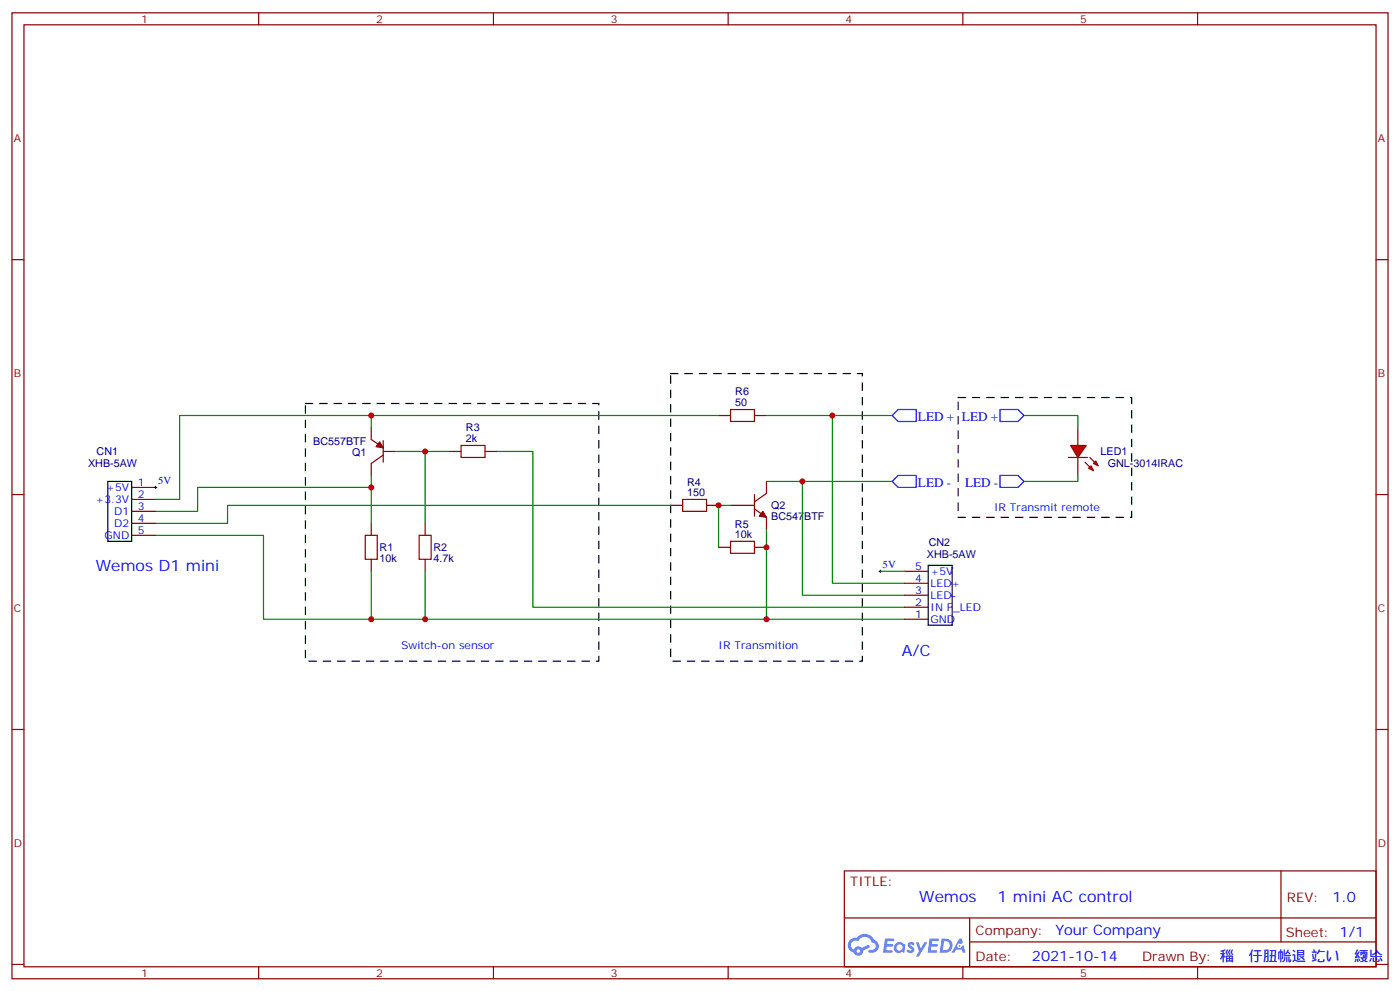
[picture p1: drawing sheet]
<svg xmlns="http://www.w3.org/2000/svg" width="412mm" height="292mm" viewBox="0 0 412 292" stroke-linecap="round" stroke-linejoin="round" font-family="sans-serif">
<g fill="none" stroke="#870000" stroke-width=".35">
<path d="M3.5 3.8h405.4v284.3h-405.4zM7.1 7.3h398.2v277.3h-398.2zM76.2 3.8v3.5M145.3 3.8v3.5M214.5 3.8v3.5M283.6 3.8v3.5M352.8 3.8v3.5M3.5 76.4h3.6M405.3 76.4h3.6M3.5 145.6h3.6M405.3 145.6h3.6M3.5 214.7h3.6"/>
<path d="M405.3 214.7h3.6M248.7 256.4h156.6v28.2h-156.6zM377.3 256.4v20.9M248.7 270.2h156.5M285.6 277.3h119.6M285.6 270.2v14.1M3.5 283.9h3.6M76.2 284.6v3.5M145.3 284.6v3.5M214.5 284.6v3.5M283.6 284.6v3.5M352.8 284.6v3.5"/>
<path d="M405.3 283.9h3.6"/>
</g>
<g fill="#5487ff">
<path d="M267.7 277.5a1.22 1.22 0 0 1 1.7 .3l-.4 .6a.47 .47 0 0 0-.3-.4 .47 .47 0 0 0-.5 .2l.1 .2a1.14 1.14 0 0 1 .8 1.7 1.14 1.14 0 0 1-1.9 0l-.2-.2 .5-.5 .7 .4a.29 .29 0 0 0 .3-.2 .29 .29 0 0 0-.2-.4 1.04 1.04 0 0 1-.6-1.7z"/>
<path d="M260.7 276.3h2.4l.3 .2-.2 .5h-1.8l-.1 .9h1.5l.3 .4-.3 .3h-1.6l-.2 1.1 1.7 .1 .2 .3-.2 .3h-2.6z"/>
<path d="M273.8 276.3h2.4l.3 .2-.1 .5h-1.8l-.2 .9h1.6l.3 .4-.4 .3h-1.6l-.1 1.1 1.7 .1 .2 .3-.2 .3h-2.6z"/>
<path d="M282.6 276.3h.7l.3 1.2-.6 .4a.69 .69 0 0 0-1 .2 .69 .69 0 0 0 .4 1 .69 .69 0 0 0 .9-.6l.5-.3 .6 2.2h-.8l-.2-.8h-1.8l-.5 .8h-.8z"/>
<path d="M269.8 277.4h.8l.6 1.8 1.1-1.8h.9l-2.6 4.2h-.8l.9-1.6z"/>
<path d="M277.4 276.3l-.6 4.1h1.3a2.11 2.11 0 0 0 2.5-2.1 2.11 2.11 0 0 0-2.5-2zM278.1 277a1.39 1.39 0 0 1 1.7 1.4 1.39 1.39 0 0 1-1.8 1.3h-.3z"/>
<path d="M263.7 277.9a1.54 1.54 0 0 0-.1 2.2 1.54 1.54 0 0 0 2.2 .1l.6 .2 .3-2.3-.2-.2h-.4a1.49 1.49 0 0 0-2.4 0zM264 278.9a.94 .94 0 0 1 1.8 0 .94 .94 0 0 1-1.8 0z"/>
<path d="M250.4 276.7a2.18 2.18 0 0 0 1.1 3.7 1.44 1.44 0 0 0 1.6 .9 1.44 1.44 0 0 0 1.2-1.5l2-1-.5-.7-1.9 .9a1.47 1.47 0 0 0-2.4 .5 1.39 1.39 0 0 1-.7-2 1.39 1.39 0 0 1 2-.4 2.12 2.12 0 0 1 2.2-1.3 2.12 2.12 0 0 1 1.9 1.7 1.14 1.14 0 0 1 1.1 1.4 1.14 1.14 0 0 1-1.7 .7 .43 .43 0 0 0-.5 .4 .43 .43 0 0 0 .4 .5 1.98 1.98 0 0 0 2.5-1.3 1.98 1.98 0 0 0-1.2-2.5 3.1 3.1 0 0 0-5.3-.7l-.9 .1zM252.3 280a.55 .55 0 0 1 1.1 0 .55 .55 0 0 1-1.1 0z"/>
<circle cx="282.6" cy="278.4" r=".26"/>
</g>
<path d="M135.8 131.1h7.1v3.6h-7.1zM215.2 120.5h7v3.6h-7zM107.6 157.6h3.5v7h-3.5zM123.5 157.6h3.5v7h-3.5zM201.1 147h7v3.5h-7zM215.2 159.3h7v3.6h-7z" fill="none" stroke="#a10000" stroke-width=".35"/>
<g fill="none" stroke="#870000" stroke-width=".35">
<path d="M109.4 125.8v3.6l3.5 2.4M112.9 133.9l-3.5 2.5v3.5M112.9 132.9h3.5M112.9 129.7v6.4M132.3 132.9h3.5M142.9 132.9h3.5M211.7 122.3h3.5M222.2 122.3h3.6M109.4 154.1v3.5M125.2 154.1v3.5M197.6 148.8h3.5M208.1 148.8h3.6"/>
<path d="M215.2 148.8h7M222.2 149.8l3.6 2.5v3.5M222.2 145.6v6.3M225.8 141.7v3.5l-3.6 2.5M109.4 164.6v3.6M125.2 164.6v3.6M211.7 161.1h3.5M222.2 161.1h3.6"/>
</g>
<g fill="#870000" stroke="#870000" stroke-width=".35">
<path d="M224.7 150.5l1.1 1.8-2.1-.4z"/>
<path d="M111.8 130.1l1.1 1.7-2.1-.3z"/>
</g>
<path d="M215.2 148.8h-3.5v12.3" fill="none" stroke="#008700" stroke-width=".35"/>
<path d="M262.8 122.3l1.8-1.8h5.3v3.6h-5.3zM264.6 139.9h5.3v3.6h-5.3l-1.8-1.8z" fill="none" stroke="#00f" stroke-width=".35"/>
<g fill="#f00" stroke="#870000" stroke-width=".35">
<path d="M315.4 131.1h4.6l-2.5 3.6z"/>
<path d="M314.7 134.7h5.6z"/>
</g>
<g fill="#870000" stroke="#870000" stroke-width=".35">
<path d="M321 134.7l1.4 1.4z"/>
<path d="M319.6 136.1l1.4 1.4z"/>
</g>
<g fill="#f00" stroke="#870000" stroke-width=".35">
<path d="M322.1 136.4l.7-.7 .7 1.4z"/>
<path d="M320.7 137.8l.7-.7 .7 1.4z"/>
</g>
<path d="M317.5 125.8v5.3M317.5 134.7v5.2M38.8 143.5h7.1M38.8 147h7.1M38.8 150.5h7.1M38.8 154.1h7.1M38.8 157.6h7.1M266.3 178.8h7.1M266.3 175.2h7.1M266.3 171.7h7.1M266.3 168.2h7.1M266.3 182.3h7.1" fill="none" stroke="#870000" stroke-width=".35"/>
<path d="M294.6 139.9h5.3l1.7 1.8-1.7 1.8h-5.3zM294.6 120.5h5.3l1.7 1.8-1.7 1.8h-5.3z" fill="none" stroke="#00f" stroke-width=".35"/>
<g fill="none" stroke="#008700" stroke-width=".35">
<path d="M109.4 122.3v3.5M109.4 139.9v14.2M116.4 132.9h15.9M125.2 132.9v21.2M146.4 132.9h10.6v45.9h109.3M211.7 122.3h-158.8v24.7h-7M225.8 122.3h37M245.2 122.3v49.4h21.1M301.6 122.3h15.9v3.5M317.5 139.9v1.8h-15.9M45.9 157.6h31.7v24.7h188.7M109.4 143.5h-51.2v7h-12.3"/>
<path d="M197.6 148.8h-130.6v5.3h-21.1M225.8 141.7h37M225.8 155.8v26.5M236.4 141.7v33.5h29.9M109.4 168.2v14.1M125.2 168.2v14.1M259.3 168.2h7"/>
</g>
<path d="M90 118.8h86.4v75.8h-86.4zM197.6 110h56.4v84.6h-56.4zM282.2 117h51.2v35.3h-51.2z" fill="none" stroke="#000" stroke-width=".35" stroke-dasharray="2.1 2.1"/>
<path d="M31.7 141.7h7.1v17.6h-7.1zM273.4 166.4h7.1v17.6h-7.1z" fill="none" stroke="#000" stroke-width=".35"/>
<path d="M45.5 143.5h.7M45.9 143.1v.7M258.9 168.2h.7M259.3 167.8v.7" fill="none" stroke="#000" stroke-width=".29"/>
<g fill="#c00">
<circle cx="211.7" cy="148.8" r=".88"/>
<circle cx="236.4" cy="141.7" r=".88"/>
<circle cx="125.2" cy="132.9" r=".88"/>
<circle cx="225.8" cy="161.1" r=".88"/>
<circle cx="109.4" cy="143.5" r=".88"/>
<circle cx="225.8" cy="182.3" r=".88"/>
<circle cx="125.2" cy="182.3" r=".88"/>
<circle cx="109.4" cy="182.3" r=".88"/>
<circle cx="245.2" cy="122.3" r=".88"/>
<circle cx="109.4" cy="122.3" r=".88"/>
</g>
<g font-size="4.6" fill="#00f">
<text x="28.2" y="168.2">Wemos D1 mini</text>
<text x="265.7" y="193">A/C</text>
<text x="270.8" y="265.4">Wemos</text>
<text x="293.9" y="265.4">1 mini AC control</text>
</g>
<g font-size="4.2" fill="#00f">
<text x="392.5" y="265.6">1.0</text>
<text x="310.9" y="275.2">Your Company</text>
<text x="304" y="283">2021-10-14</text>
</g>
<g font-size="3.9" fill="#00f">
<text x="270.4" y="124.1">LED +</text>
<text x="283.4" y="124.1">LED +</text>
<text x="270.4" y="143.5">LED -</text>
<text x="284.3" y="143.5">LED -</text>
</g>
<g font-size="3.9" fill="#800">
<text x="250.5" y="260.9">TITLE:</text>
<text x="379.1" y="265.6">REV:</text>
<text x="287.4" y="275.1">Company:</text>
<text x="378.7" y="275.8">Sheet: 1/1</text>
<text x="287.4" y="282.8">Date:</text>
<text x="336.4" y="282.9">Drawn By: 䅔㉃㐵䏔㡃退 䇄い␻䌄㤀</text>
</g>
<g font-size="3.2" fill="#800">
<text x="41.6" y="6.8">1</text>
<text x="110.8" y="6.8">2</text>
<text x="179.9" y="6.8">3</text>
<text x="249.1" y="6.8">4</text>
<text x="318.2" y="6.8">5</text>
<text x="4.1" y="41.9">A</text>
<text x="405.9" y="41.9">A</text>
<text x="4.1" y="111">B</text>
<text x="405.9" y="111">B</text>
<text x="4.1" y="180.2">C</text>
<text x="405.9" y="180.2">C</text>
<text x="4.1" y="249.3">D</text>
<text x="405.9" y="249.3">D</text>
<text x="41.6" y="287.6">1</text>
<text x="110.8" y="287.6">2</text>
<text x="179.9" y="287.6">3</text>
<text x="249.1" y="287.6">4</text>
<text x="318.2" y="287.6">5</text>
</g>
<g font-size="3.2" fill="#000080">
<text x="216.6" y="119.5">50</text>
<text x="216.6" y="116.3">R6</text>
<text x="92.2" y="131">BC557BTF</text>
<text x="137.2" y="130.1">2k</text>
<text x="137.2" y="127">R3</text>
<text x="25.9" y="137.5">XHB-5AW</text>
<text x="28.5" y="134">CN1</text>
<text x="103.7" y="134.2">Q1</text>
<text x="324.2" y="134">LED1</text>
<text x="326.3" y="137.5">GNL-3014IRAC</text>
<text x="202.4" y="143">R4</text>
<text x="202.4" y="145.9">150</text>
<text x="227.2" y="149.9">Q2</text>
<text x="216.5" y="155.3">R5</text>
<text x="227.2" y="153.1">BC547BTF</text>
<text x="216.5" y="158.3">10k</text>
<text x="273.6" y="160.6">CN2</text>
<text x="111.8" y="165.4">10k</text>
<text x="111.8" y="162.3">R1</text>
<text x="127.7" y="165.4">4.7k</text>
<text x="127.7" y="162.3">R2</text>
<text x="273" y="164.1">XHB-5AW</text>
</g>
<g font-size="3.2" fill="#00f">
<text x="40.6" y="143.1">1</text>
<text x="46.6" y="142.6">5V</text>
<text x="28.1" y="148.1">+3.3V</text>
<text x="31.3" y="144.5">+5V</text>
<text x="40.6" y="146.6">2</text>
<text x="33.6" y="151.6">D1</text>
<text x="33.6" y="155.1">D2</text>
<text x="40.6" y="150.2">3</text>
<text x="40.6" y="153.7">4</text>
<text x="292.8" y="150.5">IR Transmit remote</text>
<text x="30.8" y="158.6">GND</text>
<text x="40.6" y="157.2">5</text>
<text x="260" y="167.3">5V</text>
<text x="269.6" y="167.8">5</text>
<text x="269.6" y="171.3">4</text>
<text x="274.1" y="172.8">LED+</text>
<text x="274.1" y="169.2">+5V</text>
<text x="269.6" y="178.4">2</text>
<text x="269.6" y="174.9">3</text>
<text x="274.1" y="179.8">IN F_LED</text>
<text x="274.1" y="176.3">LED-</text>
<text x="269.6" y="181.9">1</text>
<text x="274.1" y="183.3">GND</text>
<text x="118.2" y="191.1">Switch-on sensor</text>
<text x="211.7" y="191.1">IR Transmition</text>
</g>
</svg>
